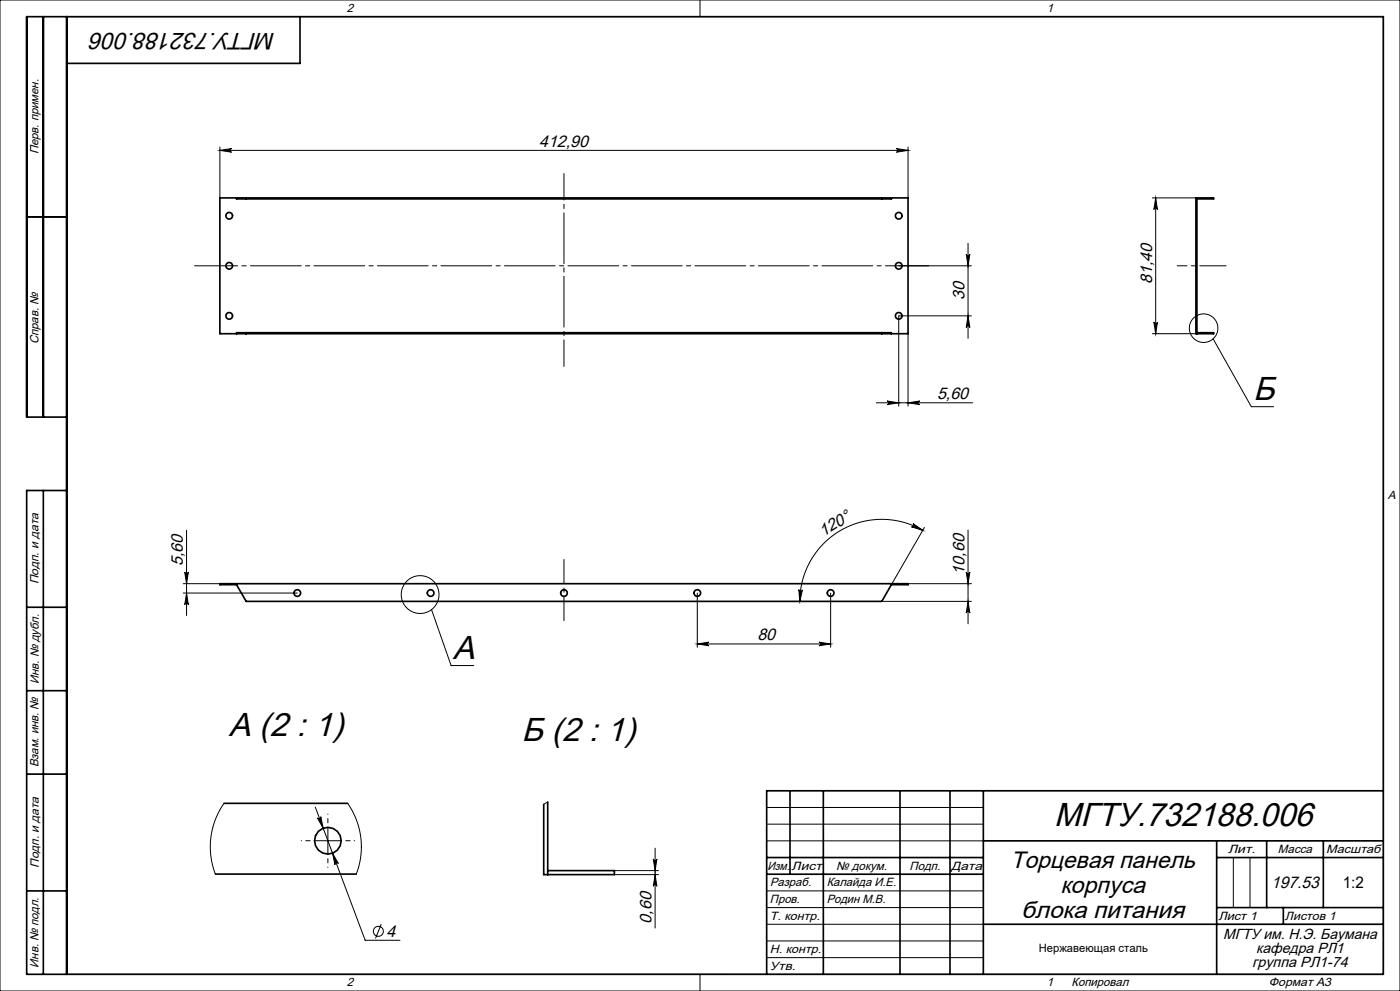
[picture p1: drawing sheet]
<svg xmlns="http://www.w3.org/2000/svg" width="420mm" height="297mm" viewBox="0 0 420 297" stroke-linecap="round" stroke-linejoin="round" font-family="sans-serif">
<g fill="none" stroke="#000" stroke-width=".3">
<path d="M0 0h420v297h-420zM20 5h395v287h-395zM210 0v5M217.5 5h.1M66 44.1v15.2M66 45.1h206.4M66 45.1l3.5-.6a.54 .54 0 0 0-.5 .6 .54 .54 0 0 0 .5 .5zM268.9 44.5l3.5 .6-3.5 .5a.54 .54 0 0 0 .5-.5 .54 .54 0 0 0-.5-.6zM272.4 44.1v15.2M345.7 59.3h13.4M346.7 59.3l.5 3.5a.54 .54 0 0 0-.5-.5 .54 .54 0 0 0-.5 .5zM346.7 59.3v40.7"/>
<path d="M269.6 79.7h21.8M289.9 76.2a.54 .54 0 0 0 .5 .5 .54 .54 0 0 0 .6-.5l-.6 3.5zM290.4 72.9v28.5M290.4 94.7l.6 3.5a.54 .54 0 0 0-.6-.6 .54 .54 0 0 0-.5 .6zM291.4 94.7h-21.8v27M346.2 96.5a.54 .54 0 0 0 .5 .5 .54 .54 0 0 0 .5-.5l-.5 3.5zM272.4 100v21.7M345.7 100h13.4M363.9 101.5l11.5 20.4h6.7M262.9 120.7h28.9M266.1 120.2l3.5 .5-3.5 .6a.54 .54 0 0 0 .5-.6 .54 .54 0 0 0-.5-.5zM272.4 120.7l3.5-.5a.54 .54 0 0 0-.5 .5 .54 .54 0 0 0 .5 .6z"/>
<path d="M20 148.5h.1M56 158.9v25.6M273.9 156.9l2.9 2-3.4-1a.54 .54 0 0 0 .7-.3 .54 .54 0 0 0-.2-.7zM276.8 158.9a24.6 24.6 0 0 0-36.9 21.3M277.3 158.1l-9.9 17.1M290.4 158.9v28.1M415 148.5h.1M55 174.9h11M55 177.7h34.2M55.4 171.4a.54 .54 0 0 0 .6 .5 .54 .54 0 0 0 .5-.5l-.5 3.5zM56 177.7l.5 3.5a.54 .54 0 0 0-.5-.5 .54 .54 0 0 0-.6 .5zM209.2 177.7v16.3"/>
<path d="M239.7 176.7a.54 .54 0 0 0 .5 .6 .54 .54 0 0 0 .5-.5l-.8 3.4zM249.2 177.7v16.3M272.4 174.9h19M289.9 171.4a.54 .54 0 0 0 .5 .5 .54 .54 0 0 0 .6-.5l-.6 3.5zM129.5 182.7l5.8 16.8h6.8M209.2 193h40M209.2 193l3.5-.5a.54 .54 0 0 0-.5 .5 .54 .54 0 0 0 .5 .5zM245.7 192.5l3.5 .5-3.5 .5a.54 .54 0 0 0 .5-.5 .54 .54 0 0 0-.5-.5zM264.5 180.2h26.9M290.4 180.2l.6 3.5a.54 .54 0 0 0-.6-.5 .54 .54 0 0 0-.5 .5zM67.2 240.8l-1.5 2.4-1.1 2.5-.8 2.6-.5 2.8-.2 2.7 .2 2.8 .5 2.8 .8 2.6M94.4 252h8"/>
<path d="M94.6 241.9l14.9 39.9h10.5M95.2 245.1a.54 .54 0 0 0 .7 .3 .54 .54 0 0 0 .3-.6l.8 3.4zM98.4 248v8M99.8 255.7l1.7 3.1a.54 .54 0 0 0-.7-.3 .54 .54 0 0 0-.3 .7zM104.3 240.8l1.5 2.4 1.1 2.4 .8 2.6 .5 2.8 .2 2.7-.2 2.8-.5 2.8-.8 2.7M164.3 240.4l-1.2 .7M196 257.4a.54 .54 0 0 0 .5 .5 .54 .54 0 0 0 .6-.5l-.6 3.5zM196.5 254.2v23.9M230 252h65M230 242h65M230 247h65M370 257v15"/>
<path d="M375 257v15M114.4 277l-1.8 4.3M184.3 260.9h13.2M184.3 262.1h13.2M196.5 262.1l.6 3.5a.54 .54 0 0 0-.6-.5 .54 .54 0 0 0-.5 .5zM230 267h65M230 272h65M230 277h65M210 292v5M217.5 292h.1M230 282h65M230 287h65"/>
<circle cx="361.1" cy="98.4" r="4.3"/>
<circle cx="126" cy="178.2" r="5.7"/>
<circle cx="113.5" cy="279.1" r="1.5"/>
</g>
<path d="M94.4 252h-4M98.4 248v-4M98.4 256v4M102.4 252h4" fill="none" stroke="#000" stroke-width=".3" stroke-dasharray="15.2 1.3 1.3 1.3" stroke-dashoffset="15.1"/>
<path d="M58.4 79.7h220.2" fill="none" stroke="#000" stroke-width=".3" stroke-dasharray="15.2 1.3 1.3 1.3" stroke-dashoffset="2.3"/>
<path d="M169.2 52v57.8M367.8 79.7h-14.6" fill="none" stroke="#000" stroke-width=".3" stroke-dasharray="15.2 1.3 1.3 1.3" stroke-dashoffset="7.3"/>
<path d="M169.2 167.7v18.3" fill="none" stroke="#000" stroke-width=".3" stroke-dasharray="15.2 1.3 1.3 1.3" stroke-dashoffset="8"/>
<g fill="none" stroke="#000" stroke-width=".5">
<path d="M13 5v120M20 5v287M90 5v14h-70M66 59.3h206.4v40.7h-206.4zM71 59.3v.3h196.4v-.3M73.9 59.3v.3M264.5 59.3v.3M359.1 59.6h5v-.3h-5.3v40.7h5.3v-.3h-5M359.1 59.3v40.7M8 65h12M73.9 99.7v.3M264.5 99.7v.3"/>
<path d="M71 100v-.3h196.4v.3M20 125h-12v-120h407v287h-407v-145h12M13 147v145M66 174.9h206.4v.3h-5l-2.9 5h-190.6l-2.9-5h-5zM8 182h12M8 207h12M8 232h12M237 237v25M247 237v55M270 237v55M285 237v55M295 237v55"/>
<path d="M415 237h-185v55M67.2 240.8h37.1M163.1 241.1v21h21.2v-1.2h-20M164.3 240.4v21.7M230 257h65M295 252h120M365 252v40M365 257h50M380 252v20M397 252v20M8 267h12M64.6 262h42.3"/>
<path d="M230 262h65M295 277h120M365 272h50M385 272v5"/>
<circle cx="68.8" cy="64.7" r="1"/>
<circle cx="68.8" cy="79.7" r="1"/>
<circle cx="269.6" cy="64.7" r="1"/>
<circle cx="269.6" cy="79.7" r="1"/>
<circle cx="68.8" cy="94.7" r="1"/>
<circle cx="269.6" cy="94.7" r="1"/>
<circle cx="89.2" cy="177.7" r="1"/>
<circle cx="129.2" cy="177.7" r="1"/>
<circle cx="169.2" cy="177.7" r="1"/>
<circle cx="209.2" cy="177.7" r="1"/>
<circle cx="249.2" cy="177.7" r="1"/>
<circle cx="98.4" cy="252" r="4"/>
</g>
<g fill="#000">
<path d="M66 45.1l3.5-.6a.54 .54 0 0 0-.5 .6 .54 .54 0 0 0 .5 .5zM268.9 44.5l3.5 .6-3.5 .5a.54 .54 0 0 0 .5-.5 .54 .54 0 0 0-.5-.6zM266.1 120.2l3.5 .5-3.5 .6a.54 .54 0 0 0 .5-.6 .54 .54 0 0 0-.5-.5zM272.4 120.7l3.5-.5a.54 .54 0 0 0-.5 .5 .54 .54 0 0 0 .5 .6zM95.2 245.1l1.8 3.1-.8-3.4a.54 .54 0 0 1-.3 .6 .54 .54 0 0 1-.7-.3zM99.8 255.7l.7 3.5a.54 .54 0 0 1 .3-.7 .54 .54 0 0 1 .7 .3z"/>
<path d="M289.9 76.2a.54 .54 0 0 0 .5 .5 .54 .54 0 0 0 .6-.5l-.6 3.5zM290.4 94.7l.6 3.5a.54 .54 0 0 0-.6-.6 .54 .54 0 0 0-.5 .6z"/>
<path d="M273.9 156.9l2.9 2-3.4-1a.54 .54 0 0 0 .7-.3 .54 .54 0 0 0-.2-.7zM239.7 176.7a.54 .54 0 0 0 .5 .6 .54 .54 0 0 0 .5-.5l-.8 3.4z"/>
<path d="M289.9 171.4a.54 .54 0 0 0 .5 .5 .54 .54 0 0 0 .6-.5l-.6 3.5zM290.4 180.2l.6 3.5a.54 .54 0 0 0-.6-.5 .54 .54 0 0 0-.5 .5zM55.4 171.4a.54 .54 0 0 0 .6 .5 .54 .54 0 0 0 .5-.5l-.5 3.5zM56 177.7l.5 3.5a.54 .54 0 0 0-.5-.5 .54 .54 0 0 0-.6 .5zM346.7 59.3l.5 3.5a.54 .54 0 0 0-.5-.5 .54 .54 0 0 0-.5 .5zM346.2 96.5a.54 .54 0 0 0 .5 .5 .54 .54 0 0 0 .5-.5l-.5 3.5zM196 257.4a.54 .54 0 0 0 .5 .5 .54 .54 0 0 0 .6-.5l-.6 3.5zM196.5 262.1l.6 3.5a.54 .54 0 0 0-.6-.5 .54 .54 0 0 0-.5 .5z"/>
<path d="M209.2 193l3.5-.5a.54 .54 0 0 0-.5 .5 .54 .54 0 0 0 .5 .5zM245.7 192.5l3.5 .5-3.5 .5a.54 .54 0 0 0 .5-.5 .54 .54 0 0 0-.5-.5z"/>
</g>
<g font-size="10">
<text x="375.9" y="119.9">Б</text>
<text x="135.8" y="197.4">A</text>
<text x="68.6" y="220.7">A (2 : 1)</text>
<text x="156.4" y="222.1">Б (2 : 1)</text>
<text x="316.2" y="247.6">МГТУ.732188.006</text>
</g>
<g font-size="7.1">
<text x="82.7" y="9.8" transform="rotate(-180 82.7 9.8)">МГТУ.732188.006</text>
<text x="303.2" y="260.2">Торцевая панель</text>
<text x="318.1" y="267.7">корпуса</text>
<text x="306.3" y="275.2">блока питания</text>
</g>
<g font-size="5">
<text x="161.7" y="44">412,90</text>
<text x="345.6" y="85.2" transform="rotate(-90 345.6 85.2)">81,40</text>
<text x="289.3" y="90" transform="rotate(-90 289.3 90)">30</text>
<text x="281.1" y="119.6">5,60</text>
<text x="246.9" y="160.9" transform="rotate(-31 246.9 160.9)">120°</text>
<text x="54.9" y="169.6" transform="rotate(-90 54.9 169.6)">5,60</text>
<text x="289.3" y="172.2" transform="rotate(-90 289.3 172.2)">10,60</text>
<text x="227.2" y="191.9">80</text>
<text x="381.3" y="266">197.53</text>
<text x="116" y="280.7">4</text>
<text x="195.5" y="276.8" transform="rotate(-90 195.5 276.8)">0,60</text>
</g>
<text font-size="4.8" x="402.8" y="266">1:2</text>
<g font-size="4.4">
<text x="366.9" y="281.4">МГТУ им. Н.Э. Баумана</text>
<text x="376.9" y="285.7">кафедра РЛ1</text>
<text x="375.7" y="289.9">группа РЛ1-74</text>
</g>
<g font-size="3.6">
<text x="104" y="3.6">2</text>
<text x="314" y="3.6">1</text>
<text x="11.6" y="46.3" transform="rotate(-90 11.6 46.3)">Перв. примен.</text>
<text x="11.6" y="103.2" transform="rotate(-90 11.6 103.2)">Справ. №</text>
<text x="416.4" y="149.6">A</text>
<text x="11.6" y="175.1" transform="rotate(-90 11.6 175.1)">Подп. и дата</text>
<text x="11.6" y="205" transform="rotate(-90 11.6 205)">Инв. № дубл.</text>
<text x="11.6" y="230" transform="rotate(-90 11.6 230)">Взам. инв. №</text>
<text x="368.4" y="255.6">Лит.</text>
<text x="383.4" y="255.6">Масса</text>
<text x="397.8" y="255.6">Масштаб</text>
<text x="11.6" y="260.1" transform="rotate(-90 11.6 260.1)">Подп. и дата</text>
<text x="230.2" y="260.6">Изм.</text>
<text x="237.5" y="260.6">Лист</text>
<text x="250.9" y="260.6">№ докум.</text>
<text x="272.9" y="260.6">Подп.</text>
<text x="285.4" y="260.6">Дата</text>
<text x="231" y="265.6">Разраб.</text>
<text x="248" y="265.6">Калайда И.Е.</text>
<text x="231" y="275.6">Т. контр.</text>
<text x="231" y="270.6">Пров.</text>
<text x="248" y="270.6">Родин М.В.</text>
<text x="365.5" y="275.6">Лист 1</text>
<text x="385.5" y="275.6">Листов 1</text>
<text x="231" y="285.6">Н. контр.</text>
<text x="11.6" y="290" transform="rotate(-90 11.6 290)">Инв. № подл.</text>
<text x="231" y="290.6">Утв.</text>
<text x="104" y="295.6">2</text>
<text x="314" y="295.6">1</text>
<text x="321.5" y="295.6">Копировал</text>
<text x="380.7" y="295.6">Формат А3</text>
</g>
<text font-size="3.4" x="311.6" y="285.3">Нержавеющая сталь</text>
</svg>
